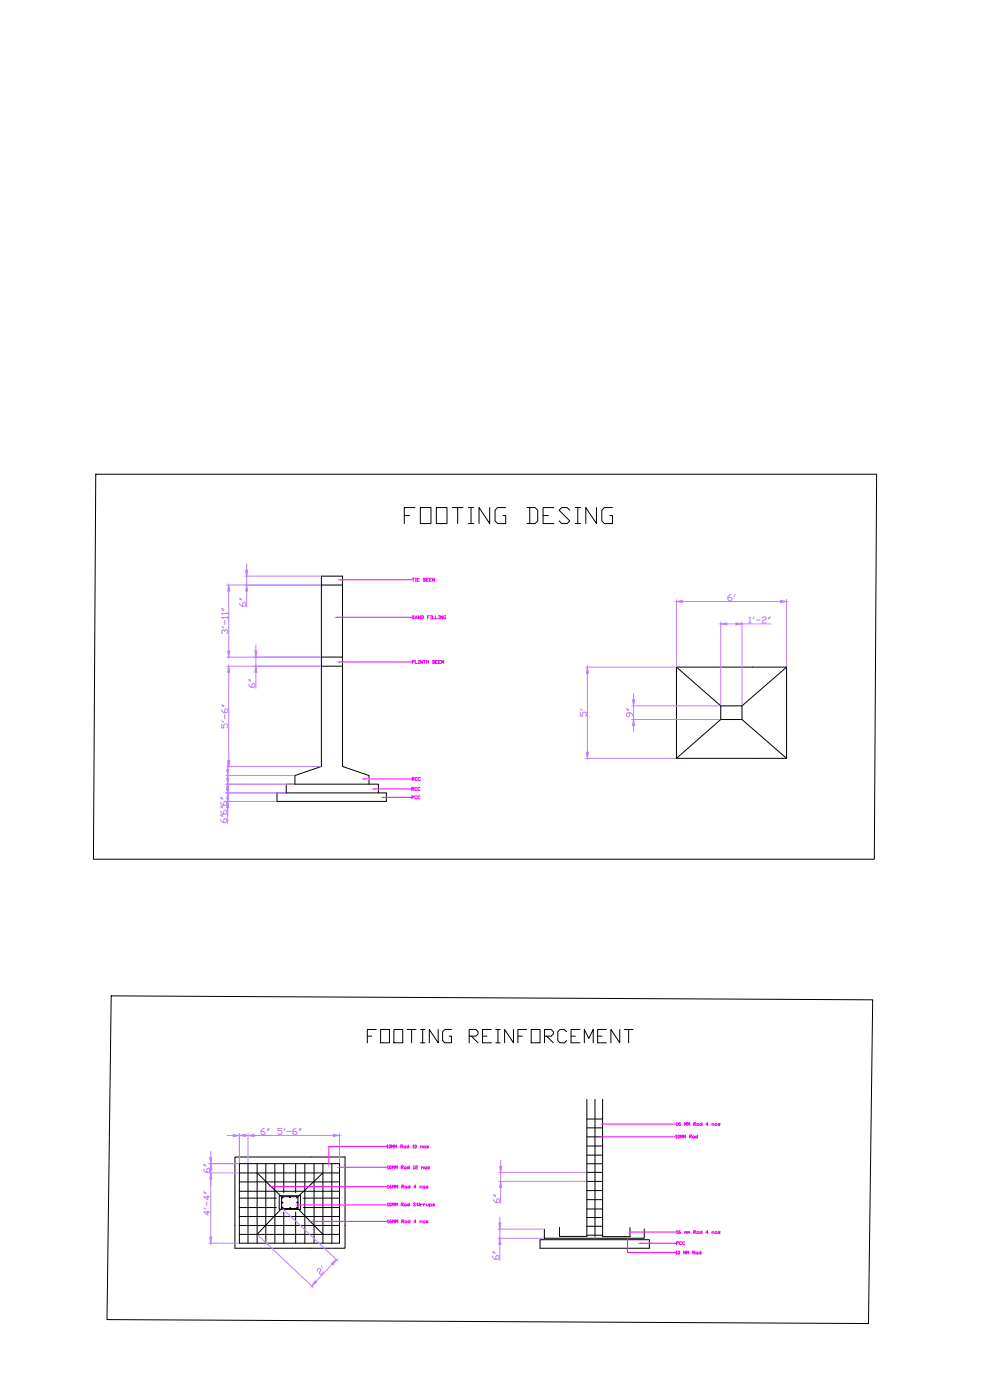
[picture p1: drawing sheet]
<svg xmlns="http://www.w3.org/2000/svg" width="297mm" height="420mm" viewBox="0 0 297 420" stroke-linecap="round" stroke-linejoin="round" font-family="sans-serif">
<g fill="none" stroke="#000" stroke-width=".3">
<path d="M28.7 142.3h234.3l-.7 115.6h-234.3zM96.4 175.6h6.4M96.4 199.9h6.4M96.4 197.2h6.4M203 200.2l13.2 11.6M216.2 215.9l-13.2 11.7M222.6 211.8h-6.4v4.1h6.4M222.6 211.8v4.1M222.6 215.9l13.4 11.7M236 200.2h-33v27.4M236 200.2v27.4h-33M236 200.2l-13.4 11.6"/>
<path d="M85.9 238v-2.7h27.6v2.7M88.5 235.3v-2.6l7.9-2.7v-57.1h6.4v57.1l7.9 2.7v2.6M115.9 238h-32.8v2.5h32.8M33.4 298.9l228.4 1.2-1.2 97.1-228.5-1.2zM176.1 329.9v41.2h-8.2v-2.8M176.1 338.5h4.7M176.1 335.8h4.7M178.5 329.9v41.2M180.8 329.9v41.2h8.2M70.5 347.2h33v27.4h-33zM71.8 349.2h30.1v23.9h-30.1zM71.8 359.6h11.1"/>
<path d="M71.8 357.5h30.1M71.8 354.7h30.1M71.8 352h30.1M74.4 349.2v23.9M77.1 349.2v23.9M77.1 352l7.5 7.3M79.8 349.2v23.9M82.5 349.2v23.9M85.1 349.2v8.8M88.7 349.2v8.8M89.1 359.2h-4.5l-.1 3.1 .3 .4h4.3M90.1 358.9h-6.3v4.1h6.3"/>
<path d="M91 359.6h10.9M91.5 349.2v23.9M94.2 349.2v23.9M96.9 349.2v23.9M96.9 352l-7.6 7.3M99.6 349.2v23.9M176.1 357.3h4.7M176.1 343.9h4.7M176.1 341.2h4.7M176.1 346.7h4.7M176.1 349.3h4.7M176.1 351.9h4.7"/>
<path d="M176.1 354.6h4.7M71.8 370.5h30.1M71.8 367.8h30.1M71.8 365.1h30.1M71.8 362.4h11.1M84.6 362.6l-7.5 7.9M85.1 363.7v9.4M88.7 363.7v9.4M89.3 362.6l7.6 7.9M91 362.4h10.9M162 372.1h32.8v2.5h-32.8zM163.3 368.9v2.7h30v-2.7"/>
<path d="M176.1 370.7h4.7M176.1 368h4.7M176.1 365.4h4.7M176.1 362.8h4.7M176.1 360h4.7"/>
<circle cx="84.7" cy="359.4" r=".17"/>
<circle cx="84.7" cy="360.9" r=".17"/>
<circle cx="84.7" cy="362.5" r=".17"/>
</g>
<g fill="none" stroke="#f0f" stroke-width=".3">
<path d="M102.1 174h21.6M101.2 185.3h22.5M101.8 198.7h21.9M109.3 233.8h14.4M112.3 236.8h11.2M115 239.3h8.5M180.9 337.3h22.1M81.4 356.1h34.8M101.9 350.3h14.3M116.1 344.1h-17.4v5M116.1 343.8l.2-.2v.9M116.1 344.5h.3"/>
<path d="M116.7 343.8l.2-.2 .3 .2-.2 .7-.3-.1zM117.5 344.5v-.9l.3 .6 .3-.6v.9M118.4 344.5v-.9l.3 .6 .3-.6v.9M120.2 344.1h.5l.1-.3-.6-.2v.9M120.4 344.1l.4 .4M121.1 344.1l.5-.2 .1 .5-.4 .1zM122 344.1l.4-.2 .3 .3-.5 .3zM122.7 343.6v.9M123.9 343.8l.1-.2v.9M123.9 344.5h.3M124.6 343.6l.3 .2-.1 .7-.3-.1zM126.1 344.2l.5-.3 .2 .6"/>
<path d="M126.1 343.9v.6M127.2 343.9l.5 .2-.2 .4-.4-.1zM128.6 343.9l-.6 .2 .6 .3-.2 .1h-.4M180 341.2h22.7M89.5 361.6h26.7M93.2 366.5h23M188.3 371.7v4.2h14.5M189.1 369.8h13.9M192.2 373.1h10.8M202.8 375.6l.2-.1v.9M202.8 376.4h.3M203.6 375.5l.3 .1-.2 .8-.3-.2z"/>
<path d="M205.1 376.4v-.9l.3 .6 .3-.6v.9M206 376.4v-.9l.3 .6 .3-.6v.9M207.8 375.9h.5l.2-.3-.7-.1v.9M208 375.9l.5 .5M208.9 375.8l.5 .1-.2 .5-.4-.2zM209.7 375.9l.3-.1 .3 .3-.5 .3zM210.3 375.5v.9"/>
</g>
<g fill="none" stroke="#bf7fff" stroke-width=".3">
<path d="M68.1 175.6h28M68.6 177.4v18M73.4 172.9h22.7M74 169.3v1.8M74 172.9v2.7M203 179.9v20M236 179.9v20M66.5 188.1l.6 .3M66.5 182.9l.6 .3M66.5 182.6l.6 .3M67.4 189.6l-.3-.6-.6 .3v.6l.3 .3M67.4 189.3l.3-.3 .6 .3v.6l-.3 .3"/>
<path d="M67.4 186.2v1.3M68.1 199.9h28M68.1 197.2h28M68.3 185.3h-1.8l.3 .3M68.3 184.1h-1.8l.3 .3M68.3 183.8v.6M68.3 185v.6M76.8 193.6v1.8M76.8 197.2v2.7M204.8 180.5h29.4M216.2 186.7v24.9M218.1 187.3h2.7"/>
<path d="M222.6 186.7v24.9M222.6 187.3h8.8M224.7 185.4l.3-.3v1.9M224.7 187h.6M226.3 185.1l-.4 .6M226.9 186.1h1.2M228.7 185.4l.3-.3h.6l.3 .3-.3 .7h-.6l-.3 .3v.6h1.2M230.8 185.1l-.3 .6M231.1 185.1l-.3 .6M68.6 201.8v26.4M175.7 200.2h27M176.2 202v23.8"/>
<path d="M189.5 211.8h26.5M189.5 215.9h26.5M190.1 208.2v1.8M190.1 217.8v1.8M67.8 238h17.8M67.8 235.3h20.4M67.8 232.7h20.4M68.1 230h28M68.3 229.1v1.8M68.3 231.7v6.3M175.7 227.6h27M67.8 240.5h15"/>
<path d="M84.6 338.6h-1.3v.6h1l.3 .4v.6l-.3 .3h-.6l-.4-.3M85.5 338.6l-.3 .6M86.1 339.6h1.2M88.8 338.6h-.3l-.6 .6v1l.3 .3h.6l.3-.3-.3-.6h-.9M90 338.6l-.3 .6M90.3 338.6l-.3 .6M62.7 349.2h8.8M62.7 352h8.8M63.3 345.6v1.8M63.3 351v20.3M68.2 340.8h1.8M71.8 340.2v8.7"/>
<path d="M74.4 340.2v8.7M100 340.8h-28.2M101.9 340.2v8.7M149.6 351.9h26.2M149.6 354.6h26.2M150.2 348.2v1.8M150.2 351.9v2.7M62.7 373.1h8.8M77.4 370.7l16.5 15.6M84.8 362.8l16.6 15.6M149.4 368.9h13.6M149.4 371.6h13.6"/>
<path d="M150 365.2v1.9M150 368.9v2.7"/>
</g>
<g fill="#bf7fff" stroke="#bf7fff" stroke-width=".3">
<path d="M70 340.5l1.8 .3-1.8 .3z"/>
<path d="M74.4 340.8l1.8-.3v.6z"/>
<path d="M99.5 379.2l1.5-1.1-1.1 1.5z"/>
<path d="M94.5 384.4l.5 .4-1.5 1.1z"/>
<path d="M149.7 367.1h.6l-.3 1.8z"/>
<path d="M150 371.6l.3 1.8h-.6z"/>
<path d="M149.9 350h.6l-.3 1.9z"/>
<path d="M150.2 354.6l.3 1.8h-.6z"/>
<path d="M71.8 340.8l1.8-.4v.7z"/>
<path d="M100 340.4l1.9 .4-1.9 .3z"/>
<path d="M62.9 371.3h.7l-.3 1.8z"/>
<path d="M203 180.5l1.8-.3v.6z"/>
<path d="M234.2 180.2l1.8 .3-1.8 .3z"/>
<path d="M176.2 200.2l.3 1.8h-.6z"/>
<path d="M175.9 225.8h.6l-.3 1.8z"/>
<path d="M216.2 187.3l1.9-.4v.7z"/>
<path d="M220.8 186.9l1.8 .4-1.8 .3z"/>
<path d="M68 236.1h.6l-.3 1.9z"/>
<path d="M68 233.5h.6l-.3 1.8z"/>
<path d="M68 230.9h.6l-.3 1.8z"/>
<path d="M68.3 235.3l.3 1.9h-.6z"/>
<path d="M68.6 199.9l.3 1.9h-.6z"/>
<path d="M68.3 228.2h.6l-.3 1.8z"/>
<path d="M76.5 195.4h.6l-.3 1.8z"/>
<path d="M76.8 199.9l.3 1.9h-.6z"/>
<path d="M68.6 175.6l.3 1.8h-.6z"/>
<path d="M68.3 195.4h.6l-.3 1.8z"/>
<path d="M73.7 171.1h.6l-.3 1.8z"/>
<path d="M74 175.6l.3 1.8h-.6z"/>
</g>
<text font-size="8.8" x="119.9" y="158.4">FOOTING DESING</text>
<text font-size="7.9" x="109" y="314.3">FOOTING REINFORCEMENT</text>
<g font-size="5.3" fill="#bf7fff">
<text x="190.9" y="216.3" transform="rotate(-90 190.9 216.3)">9&quot;</text>
<text x="151" y="362.3" transform="rotate(-90 151 362.3)">6&quot;</text>
<text x="98.1" y="383.8" transform="rotate(-90 98.1 383.8)">2'</text>
</g>
<g font-size="4.9" fill="#bf7fff">
<text x="74.4" y="183.1" transform="rotate(-90 74.4 183.1)">6&quot;</text>
<text x="217.3" y="181.3">6'</text>
<text x="77.3" y="207.4" transform="rotate(-90 77.3 207.4)">6&quot;</text>
<text x="69.1" y="219.8" transform="rotate(-90 69.1 219.8)">5'-6&quot;</text>
<text x="176.7" y="216.3" transform="rotate(-90 176.7 216.3)">5'</text>
<text x="68.8" y="243.1" transform="rotate(-90 68.8 243.1)">6&quot;</text>
<text x="68.8" y="248" transform="rotate(-90 68.8 248)">6&quot;</text>
<text x="77.3" y="341.8">6&quot;</text>
<text x="63.9" y="353.1" transform="rotate(-90 63.9 353.1)">6&quot;</text>
<text x="63.9" y="365.8" transform="rotate(-90 63.9 365.8)">4'-4&quot;</text>
<text x="150.6" y="379.2" transform="rotate(-90 150.6 379.2)">6&quot;</text>
</g>
<g font-size="4" fill="#f0f">
<text x="100.9" y="175.7">TIE BEEM</text>
<text x="99.8" y="187">SAND FILLING</text>
<text x="100.5" y="200.4">PLINTH BEEM</text>
<text x="111.1" y="238.5">RCC</text>
<text x="113.6" y="240.9">PCC</text>
<text x="179.6" y="339">16 MM Rod 4 nos</text>
<text x="178.5" y="342.9">10MM Rod</text>
<text x="100.5" y="352.1">10MM Rod 12 nos</text>
<text x="88.2" y="363.4">10MM Rod Stirrups</text>
<text x="91.7" y="368.3">16MM Rod 4 nos</text>
<text x="187.7" y="371.5">16 mm Rod 4 nos</text>
</g>
<g font-size="3.5" fill="#f0f">
<text x="107.9" y="235.3">RCC</text>
<text x="80.1" y="357.7">16MM Rod 4 nos</text>
<text x="190.9" y="374.6">PCC</text>
</g>
</svg>
